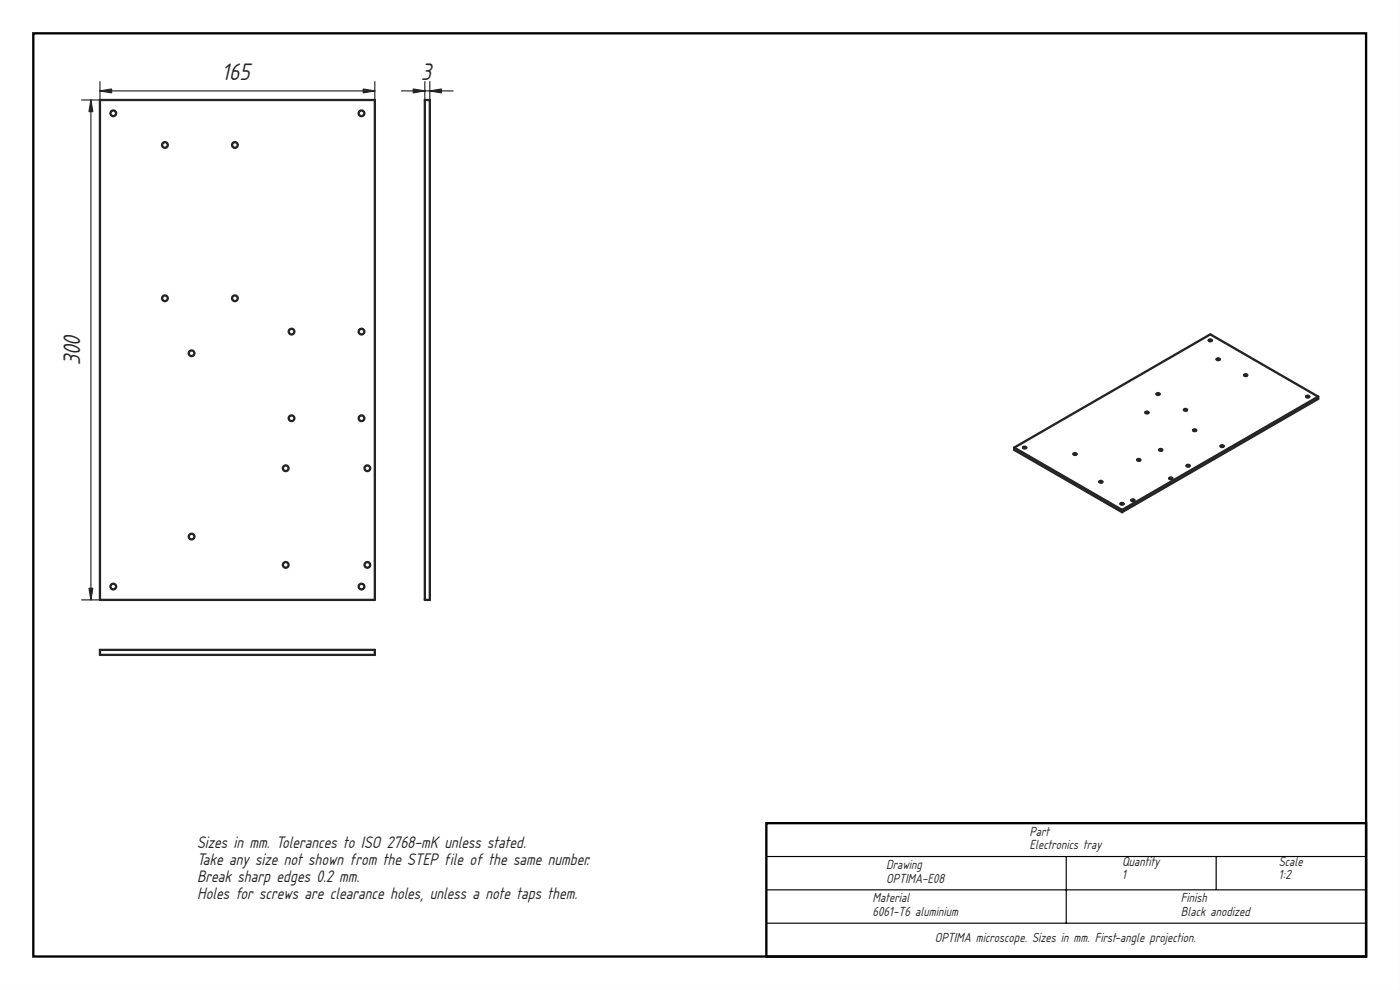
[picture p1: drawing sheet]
<svg xmlns="http://www.w3.org/2000/svg" width="420mm" height="297mm" viewBox="0 0 420 297" stroke-linecap="round" stroke-linejoin="round" font-family="sans-serif">
<path d="M0 0h420v297h-420zM0 0v297h420v-297z" fill="#000"/>
<path d="M10 10h400v277h-400zM230 247h180v40h-180z" fill="none" stroke="#000" stroke-width=".7" stroke-linecap="butt"/>
<path d="M230 257h180M320 257v20M365 257v10M230 267h180M230 277h180" fill="none" stroke="#000" stroke-width=".35"/>
<g fill="#fff">
<path d="M30 30h82.5v150h-82.5z" fill-rule="evenodd"/>
<circle cx="108.5" cy="34" r=".85"/>
<circle cx="108.5" cy="176" r=".85"/>
<circle cx="34" cy="34" r=".85"/>
<circle cx="108.5" cy="125.5" r=".85"/>
<circle cx="87.5" cy="125.5" r=".85"/>
<circle cx="49.5" cy="89.5" r=".85"/>
<circle cx="110.2" cy="169.5" r=".85"/>
<circle cx="85.7" cy="169.5" r=".85"/>
<circle cx="70.5" cy="89.5" r=".85"/>
<circle cx="57.5" cy="106" r=".85"/>
<circle cx="108.5" cy="99.5" r=".85"/>
<circle cx="87.5" cy="99.5" r=".85"/>
<circle cx="70.5" cy="43.5" r=".85"/>
<circle cx="34" cy="176" r=".85"/>
<circle cx="110.2" cy="140.5" r=".85"/>
<circle cx="57.5" cy="161" r=".85"/>
<circle cx="49.5" cy="43.5" r=".85"/>
<circle cx="85.7" cy="140.5" r=".85"/>
</g>
<g fill="none" stroke="#212529" stroke-width=".7">
<path d="M30 30h82.5v150h-82.5z"/>
<circle cx="34" cy="34" r=".85"/>
<circle cx="108.5" cy="34" r=".85"/>
<circle cx="49.5" cy="43.5" r=".85"/>
<circle cx="70.5" cy="43.5" r=".85"/>
<circle cx="49.5" cy="89.5" r=".85"/>
<circle cx="70.5" cy="89.5" r=".85"/>
<circle cx="87.5" cy="99.5" r=".85"/>
<circle cx="108.5" cy="99.5" r=".85"/>
<circle cx="57.5" cy="106" r=".85"/>
<circle cx="87.5" cy="125.5" r=".85"/>
<circle cx="108.5" cy="125.5" r=".85"/>
<circle cx="85.7" cy="140.5" r=".85"/>
<circle cx="110.2" cy="140.5" r=".85"/>
<circle cx="34" cy="176" r=".85"/>
<circle cx="57.5" cy="161" r=".85"/>
<circle cx="85.7" cy="169.5" r=".85"/>
<circle cx="108.5" cy="176" r=".85"/>
<circle cx="110.2" cy="169.5" r=".85"/>
</g>
<path d="M24.5 30h5.6M27.3 30v150M30 27.3h82.5M30 24.5v155.5M112.5 24.5v155.5M24.5 180h5.6" fill="none" stroke="#212529" stroke-width=".35"/>
<g fill="#212529" stroke="#212529" stroke-width=".35">
<path d="M109 26.7l3.5 .6-3.5 .6z"/>
<path d="M30 27.3l3.5-.6v1.2z"/>
<path d="M26.7 176.5h1.2l-.6 3.5z"/>
<path d="M27.3 30l.6 3.5h-1.2z"/>
</g>
<path d="M30 195h82.5v1.5h-82.5z" fill-rule="evenodd" fill="#fff"/>
<path d="M30 195h82.5v1.5h-82.5z" fill="none" stroke="#212529" stroke-width=".7"/>
<path d="M127.5 30h1.5v150h-1.5z" fill-rule="evenodd" fill="#fff"/>
<path d="M127.5 30h1.5v150h-1.5z" fill="none" stroke="#212529" stroke-width=".7"/>
<path d="M120.5 27.3h15.5M127.5 24.5v155.5M129 24.5v155.5" fill="none" stroke="#212529" stroke-width=".35"/>
<g fill="#212529" stroke="#212529" stroke-width=".35">
<path d="M129 27.3l3.5-.6v1.2z"/>
<path d="M124 26.7l3.5 .6-3.5 .6z"/>
</g>
<g fill="#fff">
<path d="M304.4 134.3l58.8-34 32.4 18.7v.7l-58.9 34-32.3-18.7z" fill-rule="evenodd"/>
<path d="M304.4 134.3l58.8-34 32.4 18.7-58.9 34z" fill-rule="evenodd"/>
<path d="M336.7 153l58.9-34v.7l-58.9 34z" fill-rule="evenodd"/>
<path d="M304.4 134.3l32.3 18.7v.7l-32.3-18.7z" fill-rule="evenodd"/>
<path d="M330 144.4h.8a.41 .41 0 0 1-.4 .4 .41 .41 0 0 1-.4-.4z" fill-rule="evenodd"/>
<path d="M365.2 107.7h.8a.41 .41 0 0 1-.4 .4 .41 .41 0 0 1-.4-.4z" fill-rule="evenodd"/>
<path d="M322.2 136.1h.8a.41 .41 0 0 1-.4 .4 .41 .41 0 0 1-.4-.4z" fill-rule="evenodd"/>
<path d="M366.4 133.7h.8a.41 .41 0 0 1-.4 .4 .41 .41 0 0 1-.4-.4z" fill-rule="evenodd"/>
<path d="M356.2 139.6h.8a.41 .41 0 0 1-.4 .4 .41 .41 0 0 1-.4-.4z" fill-rule="evenodd"/>
<path d="M355.4 122.8h.8a.41 .41 0 0 1-.4 .5 .41 .41 0 0 1-.4-.5z" fill-rule="evenodd"/>
<path d="M351 143.4h.8a.41 .41 0 0 1-.4 .4 .41 .41 0 0 1-.4-.4z" fill-rule="evenodd"/>
<path d="M347.9 134.8h.8a.41 .41 0 0 1-.4 .5 .41 .41 0 0 1-.4-.5z" fill-rule="evenodd"/>
<path d="M343.8 123.6h.8a.41 .41 0 0 1-.4 .5 .41 .41 0 0 1-.4-.5z" fill-rule="evenodd"/>
<path d="M358.1 129h.8a.41 .41 0 0 1-.4 .4 .41 .41 0 0 1-.4-.4z" fill-rule="evenodd"/>
<path d="M347.1 118.1h.8a.41 .41 0 0 1-.4 .4 .41 .41 0 0 1-.4-.4z" fill-rule="evenodd"/>
<path d="M307.1 134.2l.8-.1a.41 .41 0 0 1-.4 .5 .41 .41 0 0 1-.4-.4z" fill-rule="evenodd"/>
<path d="M341.3 137.8h.9a.41 .41 0 0 1-.5 .5 .41 .41 0 0 1-.4-.5z" fill-rule="evenodd"/>
<path d="M373.4 112.4h.8a.41 .41 0 0 1-.4 .4 .41 .41 0 0 1-.4-.4z" fill-rule="evenodd"/>
<path d="M362.8 102h.8a.41 .41 0 0 1-.4 .4 .41 .41 0 0 1-.4-.4z" fill-rule="evenodd"/>
<path d="M392 118.9h.9a.41 .41 0 0 1-.4 .4 .41 .41 0 0 1-.5-.4z" fill-rule="evenodd"/>
<path d="M339.6 150h.8a.41 .41 0 0 1-.4 .4 .41 .41 0 0 1-.4-.4z" fill-rule="evenodd"/>
<path d="M336.3 151.1l.8-.1a.41 .41 0 0 1-.4 .5 .41 .41 0 0 1-.4-.4z" fill-rule="evenodd"/>
</g>
<g fill="none" stroke="#212529" stroke-width=".7">
<path d="M347.1 118.1h.8a.41 .41 0 0 1-.4 .4 .41 .41 0 0 1-.4-.4zM362.8 102h.8a.41 .41 0 0 1-.4 .4 .41 .41 0 0 1-.4-.4zM365.2 107.7h.8a.41 .41 0 0 1-.4 .4 .41 .41 0 0 1-.4-.4zM373.4 112.4h.8a.41 .41 0 0 1-.4 .4 .41 .41 0 0 1-.4-.4zM392 118.9h.9a.41 .41 0 0 1-.4 .4 .41 .41 0 0 1-.5-.4zM395.6 119l-32.4-18.7-58.8 34M395.6 119l-58.9 34M395.6 119v.7l-58.9 34M304.4 134.3v.7l32.3 18.7M304.4 134.3l32.3 18.7M307.1 134.2l.8-.1a.41 .41 0 0 1-.4 .5 .41 .41 0 0 1-.4-.4zM322.2 136.1h.8a.41 .41 0 0 1-.4 .4 .41 .41 0 0 1-.4-.4z"/>
<path d="M341.3 137.8h.9a.41 .41 0 0 1-.5 .5 .41 .41 0 0 1-.4-.5zM343.8 123.6h.8a.41 .41 0 0 1-.4 .5 .41 .41 0 0 1-.4-.5zM347.9 134.8h.8a.41 .41 0 0 1-.4 .5 .41 .41 0 0 1-.4-.5zM355.4 122.8h.8a.41 .41 0 0 1-.4 .5 .41 .41 0 0 1-.4-.5zM356.2 139.6h.8a.41 .41 0 0 1-.4 .4 .41 .41 0 0 1-.4-.4zM358.1 129h.8a.41 .41 0 0 1-.4 .4 .41 .41 0 0 1-.4-.4zM366.4 133.7h.8a.41 .41 0 0 1-.4 .4 .41 .41 0 0 1-.4-.4zM330 144.4h.8a.41 .41 0 0 1-.4 .4 .41 .41 0 0 1-.4-.4zM336.3 151.1l.8-.1a.41 .41 0 0 1-.4 .5 .41 .41 0 0 1-.4-.4zM336.7 153v.7M339.6 150h.8a.41 .41 0 0 1-.4 .4 .41 .41 0 0 1-.4-.4zM351 143.4h.8a.41 .41 0 0 1-.4 .4 .41 .41 0 0 1-.4-.4z"/>
</g>
<g font-size="6.7" fill="#212529">
<text x="66.7" y="24.1">165</text>
<text x="126.4" y="24.1">3</text>
<text x="24.1" y="109.6" transform="rotate(-90 24.1 109.6)">300</text>
</g>
<g font-size="4.7" fill="#212529">
<text x="59.1" y="254.3">Sizes in mm. Tolerances to ISO 2768-mK unless stated.</text>
<text x="59.1" y="259.4">Take any size not shown from the STEP file of the same number.</text>
<text x="59.1" y="264.5">Break sharp edges 0.2 mm.</text>
<text x="59.1" y="269.6">Holes for screws are clearance holes, unless a note taps them.</text>
</g>
<g font-size="3.7" fill="#212529">
<text x="308.9" y="250.7">Part</text>
<text x="308.9" y="254.8">Electronics tray</text>
<text x="266" y="260.7">Drawing</text>
<text x="336.7" y="259.7">Quantity</text>
<text x="336.7" y="263.8">1</text>
<text x="383.8" y="259.7">Scale</text>
<text x="383.8" y="263.8">1:2</text>
<text x="266" y="264.8">OPTIMA-E08</text>
<text x="261.9" y="270.7">Material</text>
<text x="261.9" y="274.8">6061-T6 aluminium</text>
<text x="354.4" y="270.7">Finish</text>
<text x="354.4" y="274.8">Black anodized</text>
<text x="280.6" y="282.7">OPTIMA microscope. Sizes in mm. First-angle projection.</text>
</g>
</svg>
